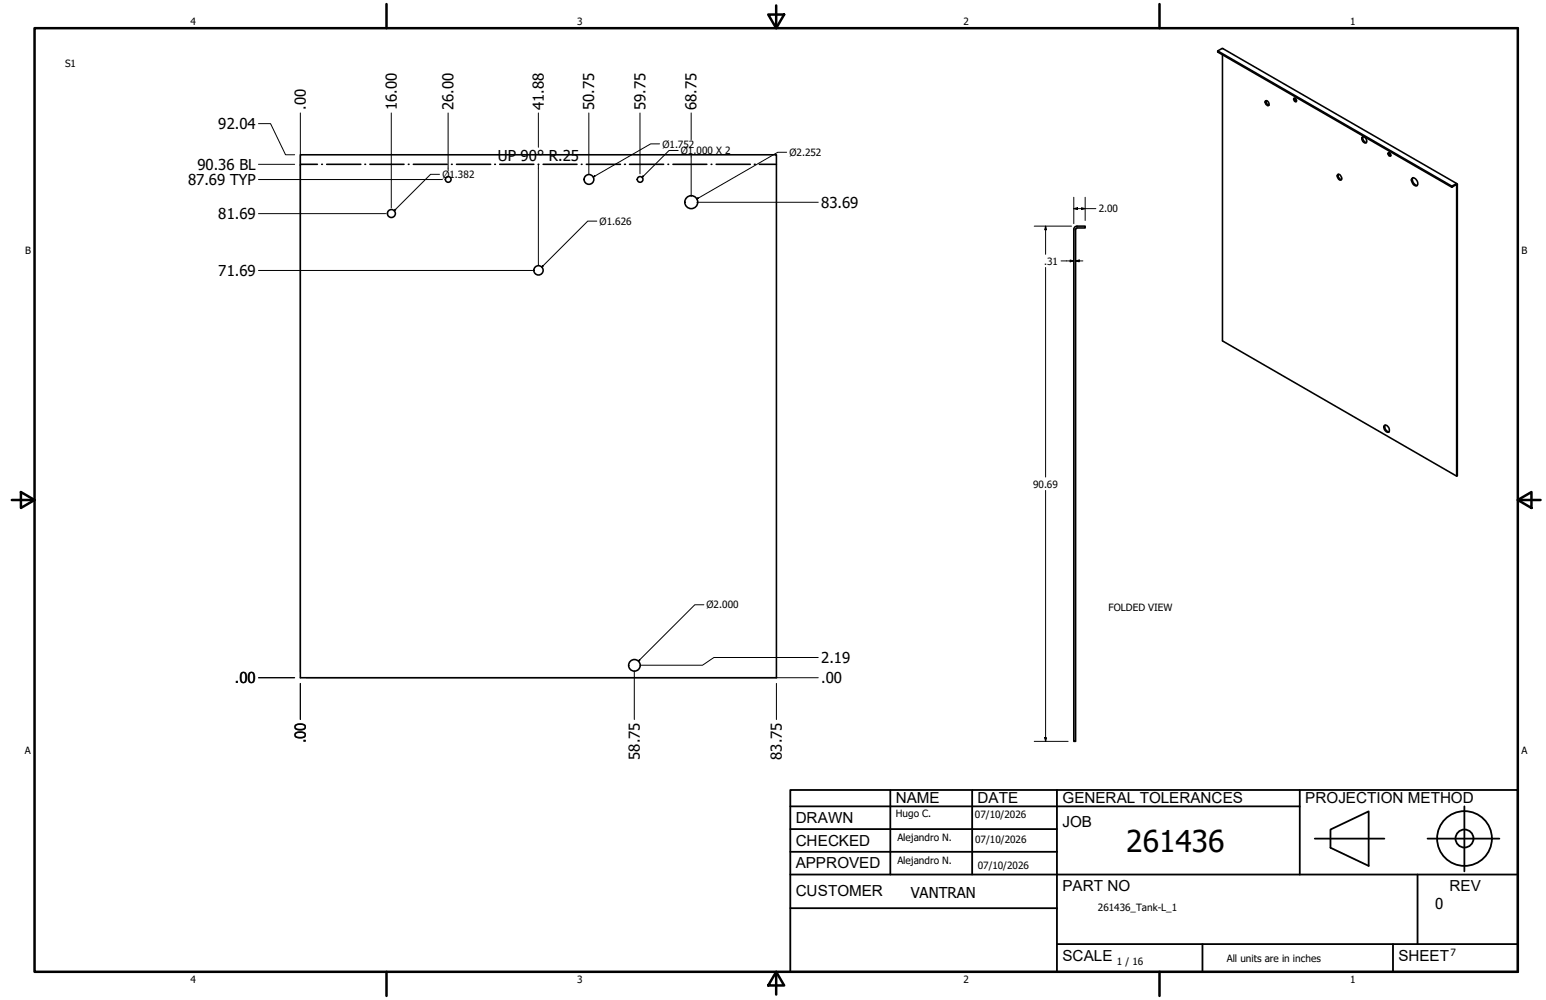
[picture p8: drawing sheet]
<svg xmlns="http://www.w3.org/2000/svg" width="432mm" height="279mm" viewBox="0 0 432 279" stroke-linecap="round" stroke-linejoin="round" font-family="sans-serif">
<!-- layer: GIGA_BendUp -->
<g fill="none" stroke="#000" stroke-width=".44">
<path d="M83.9 45.9h4.7M89.9 45.9h.1M91.2 45.9h9.6M101.9 45.9h.2M103.3 45.9h9.5M114 45.9h.2M115.4 45.9h9.5M126.1 45.9h.2M127.5 45.9h9.5M138.2 45.9h.2M139.6 45.9h9.5M150.3 45.9h.2"/>
<path d="M151.7 45.9h9.5M162.4 45.9h.2M163.8 45.9h9.5M174.4 45.9h.3M175.8 45.9h9.6M186.6 45.9h.2M188 45.9h9.4M198.6 45.9h.2M200 45.9h9.5M210.7 45.9h.2M212.1 45.9h4.8"/>
</g>
<!-- layer: Visible (ANSI) -->
<g fill="none" stroke="#000" stroke-width=".44">
<path d="M340.1 14.2l65.4 37.8M341.4 15.3v79.9l65.4 37.8 .2-.1v-81.5l-.3-.1-1.2 .7v.3l1.3-.6v81.3M353.4 28.2a.78 .78 0 0 1 .9 .4 .78 .78 0 0 1-.2 .9 1.03 1.03 0 0 1-.7-1.3zM353.7 28.1a1.07 1.07 0 0 0 .7 1.3M361.4 27.5a.5 .5 0 0 1 .6 .2 .5 .5 0 0 1-.2 .7l-.4-.5zM361.6 27.4l.1 .6 .4 .3M380.6 38.2a1.07 1.07 0 0 1 .9 .6 1.07 1.07 0 0 1-.1 1.1 1.15 1.15 0 0 1-.8-1.7zM380.7 38.2a1.24 1.24 0 0 0 .9 1.6M83.9 43.2h133v146.2h-133zM373.6 48.8a.97 .97 0 0 1 1 .4 .97 .97 0 0 1 0 1 1.02 1.02 0 0 1-1-1.4zM373.8 48.7a1.11 1.11 0 0 0 .8 1.5M387.7 42.7a.5 .5 0 0 1 .7 .3 .5 .5 0 0 1-.2 .6l-.3-.2z"/>
<path d="M388 42.6v.6l.4 .3M394.5 49.7a1.43 1.43 0 0 1 1.2 2.2 1.46 1.46 0 0 1-1.2-2.1zM394.7 49.7a1.58 1.58 0 0 0 1.2 2.1M406.9 51.3l-65.4-37.8-1.4 .7v.3l65.4 37.8M300.8 63.2a.92 .92 0 0 0-.9 .9v143h.5v-143l.4-.4M300.9 63.2h2.2v.5h-2.2M386.6 118.9a1.08 1.08 0 0 1 1.1 .2 1.08 1.08 0 0 1 .3 1.1 .6 .6 0 0 1-.5 .6 .6 .6 0 0 1-.7-.5l-.3-.7zM386.9 118.8a1.35 1.35 0 0 0 1.1 1.9"/>
<circle cx="109.3" cy="59.7" r="1.11"/>
<circle cx="125.2" cy="50.1" r=".79"/>
<circle cx="164.5" cy="50.1" r="1.37"/>
<circle cx="178.8" cy="50.1" r=".79"/>
<circle cx="193.1" cy="56.5" r="1.81"/>
<circle cx="150.4" cy="75.5" r="1.3"/>
<circle cx="177.2" cy="185.9" r="1.62"/>
</g>
<!-- layer: Borde (ANSI) -->
<g fill="none" stroke="#000" stroke-width=".7">
<path d="M9.7 7.9h414.2v263.6h-414.2zM107.9 1.1v6.8M214.6 4.1h4.4l-2.2 3.8zM216.8 1.5v6.4M323.8 1.1v6.8M3.3 139.7h6.4M5.8 137.5l3.9 2.2-3.9 2.2zM423.9 139.7l3.8-2.2v4.4zM423.9 139.7h6.4M107.9 271.5v6.8M216.8 271.5l2.2 3.8h-4.4zM216.8 271.5v6.4"/>
<path d="M323.8 271.5v6.8"/>
</g>
<!-- layer: Title (ANSI)-1 -->
<g fill="none" stroke="#000" stroke-width=".51">
<path d="M220.7 220.7h203.2v50.8h-203.2zM220.7 225.3h142.3M220.7 231.6h74.5M220.7 238h74.5M248.7 220.7v23.6M271.5 220.7v23.6M295.2 220.7v50.8M363 220.7v23.6M367.2 234.3h19.5M371.6 231.8l10.7-5.1v15.2l-10.7-5zM398.7 234.3h20.1M409 225.3v18.2"/>
<path d="M220.7 244.3h203.2M220.7 253.7h74.5M395.9 244.3v19.5M295.2 263.8h128.7M335.9 263.8v7.7M389.1 263.8v7.7"/>
<circle cx="409" cy="234.3" r="7.7"/>
<circle cx="409" cy="234.3" r="2.51"/>
</g>
<!-- layer: Cota (ANSI) -->
<g fill="none" stroke="#000" stroke-width=".28">
<path d="M72.2 34.5h3.4l4.2 8.7h2.5M83.9 31.6v156.2M109.3 31.6v26.5M125.2 31.6v16M150.4 31.6v9.5M164.5 31.6v17M178.8 31.6v17M193 31.6v7.5M72.2 59.7h35.5M72.2 50.2h51.4M72.2 45.9h10.1M150.4 45.9v28.1"/>
<path d="M193 43.2v11.7M194.6 56.5h33.9M299.9 58.3l1-.3v.5zM299.9 58.3h6.2M299.9 55.1v7.4M302.1 58l1 .3-1 .2zM303.1 55.1v6.5M72.2 75.6h76.6M288.9 63.2h10.4M292 63.2l.3 1h-.5zM292 63.2v7.9M292 74.7v58.6"/>
<path d="M296.4 72.9h3.5M298.9 72.6l1 .3-1 .3zM300.4 72.9l1-.3v.6zM300.4 72.9h2.1M292 137v70.1M72.2 189.4h10.1M83.9 190.9v10.1M85.5 189.4h143M177.2 187.5v13.5M216.9 190.9v10.1M228.5 183.7h-29.1l-3.2 2.2h-17.4M288.9 207.1h9.4"/>
<path d="M291.8 206.1h.5l-.3 1z"/>
</g>
<g fill="none" stroke="#000" stroke-width=".28">
<path d="M110.4 58.5l.2 .1-.5 .3zM110.4 58.5l-.3 .4M122.7 48.7h-2.4l-9.9 9.8M165.7 49.5l.4-.4 .1 .2zM179.6 49.1l.2 .2-.5 .3zM184.2 40.2h-2.5l-16 9.3M189.4 42h-2.5l-7.6 7.6M194.9 55.2l.2 .2-.5 .2zM219.7 42.5h-2.5l-22.6 13.1M151.6 74.2l.2 .2-.5 .2zM166.7 61.8h-2.6l-12.8 12.8M196.6 169h-2.5l-15.8 15.8"/>
<path d="M178.6 184.3l.2 .2-.5 .3z"/>
</g>
<path d="M110.4 58.5l.2 .1-.5 .3zM165.7 49.5l.4-.4 .1 .2zM179.6 49.1l.2 .2-.5 .3zM194.9 55.2l.2 .2-.5 .2zM151.6 74.2l.2 .2-.5 .2zM178.6 184.3l.2 .2-.5 .3z" fill="#000"/>
<!-- layer: Cota (ANSI) -->
<path d="M299.9 58.3l1-.3v.5zM302.1 58l1 .3-1 .2zM292 63.2l.3 1h-.5zM298.9 72.6l1 .3-1 .3zM300.4 72.9l1-.3v.6zM291.8 206.1h.5l-.3 1z" fill="#000"/>
<text font-size="8.4" x="314.6" y="238.1">261436</text>
<g font-size="4.3">
<text x="250.2" y="224.2">NAME</text>
<text x="273" y="224.2">DATE</text>
<text x="296.7" y="224.3">GENERAL TOLERANCES</text>
<text x="364.6" y="224.3">PROJECTION METHOD</text>
<text x="222.2" y="229.9">DRAWN</text>
<text x="296.7" y="230.9">JOB</text>
<text x="222.2" y="236.3">CHECKED</text>
<text x="222.2" y="242.6">APPROVED</text>
<text x="222.2" y="250.3">CUSTOMER</text>
<text x="296.7" y="249">PART NO</text>
<text x="404.8" y="248.9">REV</text>
<text x="296.7" y="268.4">SCALE</text>
<text x="390.6" y="268.4">SHEET</text>
</g>
<g font-size="4.2">
<text x="85.4" y="30.7" transform="rotate(-90 85.4 30.7)">.00</text>
<text x="110.8" y="30.7" transform="rotate(-90 110.8 30.7)">16.00</text>
<text x="126.7" y="30.7" transform="rotate(-90 126.7 30.7)">26.00</text>
<text x="151.9" y="30.7" transform="rotate(-90 151.9 30.7)">41.88</text>
<text x="166" y="30.7" transform="rotate(-90 166 30.7)">50.75</text>
<text x="180.3" y="30.7" transform="rotate(-90 180.3 30.7)">59.75</text>
<text x="194.6" y="30.7" transform="rotate(-90 194.6 30.7)">68.75</text>
<text x="61" y="36.1">92.04</text>
<text x="55.1" y="47.4">90.36 BL</text>
<text x="139.1" y="45">UP 90° R.25</text>
<text x="52.5" y="51.7">87.69 TYP</text>
<text x="229.4" y="58">83.69</text>
<text x="61" y="61.2">81.69</text>
<text x="61" y="77.1">71.69</text>
<text x="229.4" y="185.2">2.19</text>
<text x="65.6" y="190.9">.00</text>
<text x="229.4" y="190.9">.00</text>
<text x="85.4" y="207.7" transform="rotate(-90 85.4 207.7)">.00</text>
<text x="178.7" y="212.3" transform="rotate(-90 178.7 212.3)">58.75</text>
<text x="218.4" y="212.3" transform="rotate(-90 218.4 212.3)">83.75</text>
<text x="254.4" y="250.8">VANTRAN</text>
<text x="400.9" y="254">0</text>
</g>
<g font-size="2.8">
<text x="53.2" y="6.9">4</text>
<text x="161.2" y="6.9">3</text>
<text x="269.1" y="6.9">2</text>
<text x="377.1" y="6.9">1</text>
<text x="18.2" y="18.7">S1</text>
<text x="185" y="41.2">Ø1.752</text>
<text x="190.2" y="43">Ø1.000 X 2</text>
<text x="220.5" y="43.6">Ø2.252</text>
<text x="123.6" y="49.7">Ø1.382</text>
<text x="306.9" y="59.3">2.00</text>
<text x="167.4" y="62.7">Ø1.626</text>
<text x="7" y="70.9">B</text>
<text x="424.9" y="70.9">B</text>
<text x="291.7" y="73.9">.31</text>
<text x="288.5" y="136.2">90.69</text>
<text x="197.4" y="170">Ø2.000</text>
<text x="309.6" y="170.6">FOLDED VIEW</text>
<text x="6.9" y="210.6">A</text>
<text x="424.9" y="210.6">A</text>
<text x="250.2" y="228.3">Hugo C.</text>
<text x="272.3" y="228.4">07/10/2026</text>
<text x="250.6" y="234.9">Alejandro N.</text>
<text x="272.4" y="235.6">07/10/2026</text>
<text x="250.6" y="241.5">Alejandro N.</text>
<text x="273.1" y="242.8">07/10/2026</text>
<text x="306.6" y="254.5">261436_Tank-L_1</text>
<text x="312" y="269.7">1 / 16</text>
<text x="342.6" y="268.7">All units are in inches</text>
<text x="405.1" y="267.1">7</text>
<text x="53.2" y="274.6">4</text>
<text x="161.2" y="274.6">3</text>
<text x="269.1" y="274.6">2</text>
<text x="377.1" y="274.6">1</text>
</g>
</svg>
